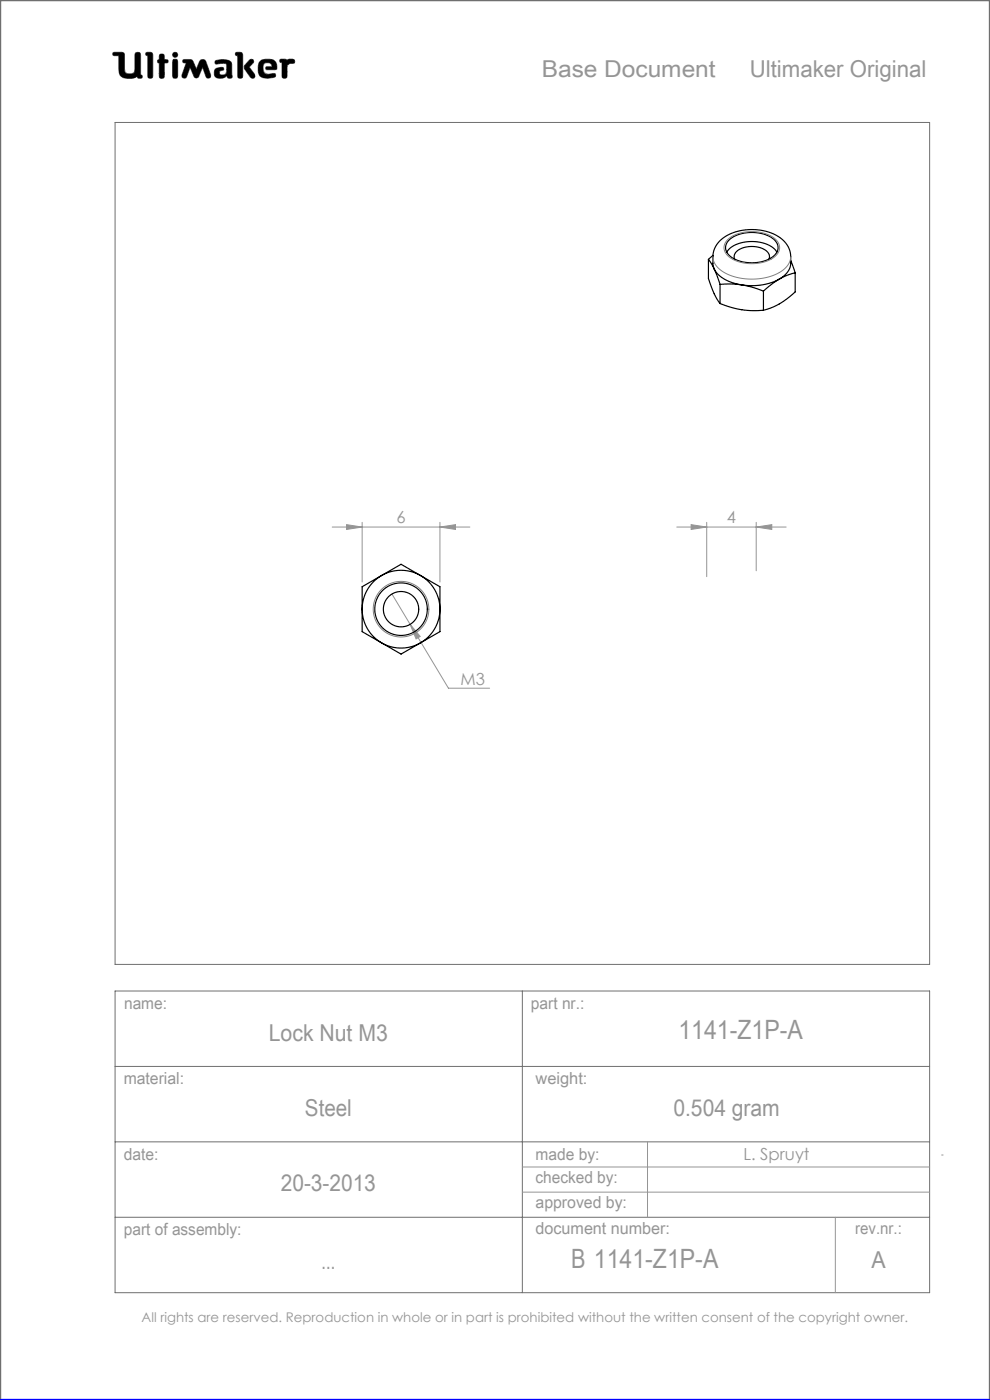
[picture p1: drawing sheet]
<svg xmlns="http://www.w3.org/2000/svg" width="210mm" height="297mm" viewBox="0 0 210 297" stroke-linecap="round" stroke-linejoin="round" font-family="sans-serif">
<g fill="none" stroke="#6f6f6f" stroke-width=".21">
<path d="M24 11.1h1.8l.5 .2 .2 4a1.62 1.62 0 0 0 2 0l.2-4a.65 .65 0 0 1 .7-.2 .65 .65 0 0 1 .4 .6v4.2l.3 .1-.1 .6a.65 .65 0 0 1-.9-.3 4 4 0 0 1-3 .2l-.6-.5-.2-.6-.1-3.6h-1.2l-.1-.3zM29.1 16.2v.1M31 11.1l1.2 .1 .2 .4v4.8a.59 .59 0 0 1-.7 .2 .59 .59 0 0 1-.4-.5v-4.3l-.4-.1zM33.8 13.4h.1M33.8 12.6h.1M33.8 12.6l-.3 .1-.1 .3 .1 .3 .3 .1M33.8 12.6v-1a.59 .59 0 0 1 .7-.1 .59 .59 0 0 1 .4 .5v.6l.6 .1a.4 .4 0 0 1 0 .6l-.6 .1-.1 3.1a.59 .59 0 0 1-.6 .1 .59 .59 0 0 1-.4-.5v-2.7M36.8 12.6h.7l.2 .5v3l-.2 .4-.3 .1-.4-.1-.2-.4v-3zM38.9 12.7l1.3-.1 .6 .2 .8 1.9 .9-2 .6-.1 .4 .1 1.2 3.2v.5l-.4 .2-.4-.1-.9-2.2-.9 2-.5 .3-.3-.2-1-2.1-.7 1.9-.3 .4-.5-.1-.2-.1v-.5l.9-2.6-.7-.1zM42.1 16.2h.1M45.7 12.9a3.6 3.6 0 0 1 3.3 .3l.2 .5v2.1a.53 .53 0 0 1-.2 .8l-.7-.1-.2-.4a1.97 1.97 0 0 1-2.5 .2 1.34 1.34 0 0 1 .4-1.8l1.3-.2 .1 .6a.74 .74 0 0 0-.9 .7 .95 .95 0 0 0 1.4 .1l.2-.6-.1-1.5a2.7 2.7 0 0 0-2 0l-.4-.2zM50.1 11.1l1.2 .1 .2 .4-.1 4.8a.59 .59 0 0 1-.6 .2 .59 .59 0 0 1-.4-.5v-4.3l-.4-.1z"/>
<path d="M52.9 12.8l.4-.2 .4 .1 .1 .4-.9 1.1 1.1 1.5 .1 .6-.2 .3h-.4a5.9 5.9 0 0 1-1.7-2.3l.2-.5zM56.6 14.8h.1M56.6 14.8l-.3-.3 .2-.3 1.2-.1-.2-.5a1.04 1.04 0 0 0-1.7 .5l.2 1.3 .8 .4M56.6 14.8h1.7l.4-.2a1.66 1.66 0 0 0-1.5-2l-1.7 .1a2.65 2.65 0 0 0-.3 3.5 3.5 3.5 0 0 0 3.2 .1l.1-.3-.2-.4-1.5 .2M56.8 15.8h.1M59.5 12.6h1.1l.3 .2a1.21 1.21 0 0 1 1.5-.1l.1 .6-1 .2-.6 .4-.1 2.5a.59 .59 0 0 1-.6 .2 .59 .59 0 0 1-.4-.5v-2.8l-.4-.2zM24.4 26h172.8v178.6h-172.8zM24.4 210.2h172.8v64h-172.8zM110.8 210.2v64M24.4 226.2h172.8M24.4 242.2h172.8M24.4 258.2h172.8"/>
<circle cx="37.2" cy="11.6" r=".56"/>
</g>
<path d="M0 297v-297h210v297" fill="none" stroke="#6f6f6f" stroke-width=".5"/>
<g fill="none" stroke="#959595" stroke-width=".21">
<path d="M70.5 111.8h29.2M73.5 111.3l3.3 .5-3.3 .5zM76.8 110.8v12.7M93.3 111.8l3.3-.5v1zM93.3 110.8v12.7M143.6 111.8h23.2M146.6 111.3l3.3 .5-3.3 .5zM149.9 110.8v11.5M160.4 111.8l3.3-.5v1zM160.4 110.8v10.3M83.1 126l3.9 6.5M87 132.5l2.1 2.5-.8 .5z"/>
<path d="M87 132.5l8.1 13.5h8.8M110.8 247.6h86.4M110.8 252.9h86.4M137.4 242.2v16M177.2 258.2v16M199.7 245h.4"/>
</g>
<path d="M0 297h210" fill="none" stroke="#00f" stroke-width=".5"/>
<path d="M45.7 12.9l-.1 .4 .2 .3 1.7-.2 .6 .2-.1 1.8-.2 .4-.5 .1a.54 .54 0 0 1-.8-.5 .54 .54 0 0 1 .8-.5l.2-.1-.1-.4-.4-.1a1.31 1.31 0 0 0-1.5 .9 1.14 1.14 0 0 0 .3 1.2 1.14 1.14 0 0 0 1.2 .2l.8-.3a.23 .23 0 0 1 .3-.2 .23 .23 0 0 1 .2 .4 .58 .58 0 0 0 .8 .1 .58 .58 0 0 0 .1-.9v-2a1.32 1.32 0 0 0-1.7-1.1zM50 11.2v.5l.4 .1v4.5l.2 .3h.6l.3-.4v-4.7l-.4-.4zM53 12.7l-1.1 1.2-.1 .5 1.4 2.1 .6 .1 .3-.3v-.4l-1.2-1.7 .9-.9v-.4l-.3-.3zM55.1 13a2.66 2.66 0 0 0 .3 3.4l1.4 .2 1.3-.2 .4-.3-.2-.5-1.5 .2-.6-.2-.3-.4-.1-.9a.98 .98 0 0 1 .7-1 .98 .98 0 0 1 1.1 .5l.1 .3-1.2 .1-.1 .4 .2 .2h1.6a.49 .49 0 0 0 .5-.2 .49 .49 0 0 0 0-.6 1.57 1.57 0 0 0-2-1.4h-.9zM59.4 12.6v.5l.4 .2v3l.3 .3h.5l.3-.4v-2.3l.6-.4 .9-.1 .1-.6-.4-.3-.9 .1-.3 .2-.3-.2zM36.7 12.6l-.1 3.7 .2 .3h.6l.3-.4v-3.3l-.3-.3zM36.6 11.6a.56 .56 0 0 0 1.1 0 .56 .56 0 0 0-1.1 0zM33.9 11.6l-.1 1-.3 .2-.1 .3 .4 .3v3l.2 .2h.5l.3-.1 .1-.3v-2.8l.7-.1 .1-.4-.2-.2-.6-.1-.2-1.1zM31 11.2l-.1 .5 .4 .1 .1 4.5 .2 .3h.5l.3-.4v-4.7l-.4-.4zM38.8 12.7v.6h.7l-.9 2.7 .2 .5 .4 .1 .3-.2 .8-2.1 .9 2 .2 .2h.4l.3-.2 .9-2 .8 2.1 .5 .2 .4-.3v-.4l-1-2.8-.3-.4-.5-.1-.4 .2-.9 1.9-.9-2-.5-.1zM24 11.2l-.1 .3 .2 .3h1.1v2.7a1.73 1.73 0 0 0 2.1 2.1 2.42 2.42 0 0 0 1.8-.4l.3 .4h.6l.2-.3-.1-.3-.3-.1v-4.3l-.1-.3-.2-.2h-.6l-.3 .4v3.4a.89 .89 0 0 1-1.3 .8 .81 .81 0 0 1-.9-1.1l-.1-3.3-.5-.2z" fill-rule="evenodd" fill="#000"/>
<path d="M73.5 111.3l3.3 .5-3.3 .5zM93.3 111.8l3.3-.5v1zM87 132.5l1.3 3 .8-.5zM146.6 111.3l3.3 .5-3.3 .5zM160.4 111.8l3.3-.5v1z" fill="#959595"/>
<g fill="none" stroke="#000" stroke-width=".25">
<path d="M150.3 55v4.1l1.2 3.2 1.2 2.1M150.3 55l1.2 2.1M151.2 54.2l-.9 .8M151.5 57.1l-.3-.9v-1.7a5.8 5.8 0 0 1 4.8-5.3 10.6 10.6 0 0 1 10.5 2.2l.7 .9 .4 1.1 .1 2.4a4.1 4.1 0 0 1-2.4 3.4M151.5 57.1a7.5 7.5 0 0 0 5.8 3.3M151.5 57.1l1.2 3.2M154.2 53.5a6.7 6.7 0 0 1 6.7-2.2 5.2 5.2 0 0 1 3.9 2.2M154.6 51a8 8 0 0 1 9.8 0 2.31 2.31 0 0 1-1 3.8 8.2 8.2 0 0 1-8.8-.7 2.08 2.08 0 0 1 0-3.1zM155.8 55a1.84 1.84 0 0 1 1.5-2.3 5.1 5.1 0 0 1 5.7 1l.2 .6-.1 .7M165.3 59.2a12.8 12.8 0 0 1-8 1.2M165.3 59.2l-1.9 1.3-1.5 1.3M167.7 55.2l1 2.7"/>
<path d="M168.7 57.9l-1.9 .6-1.5 .7M168.7 57.9v4a14.7 14.7 0 0 1-6.8 3.9M152.7 64.4l2.2 .7 2.1 .6a18.3 18.3 0 0 0 4.9 .1M152.7 60.3l2.2-.1 2.4 .2M152.7 60.3v4.1M157.3 60.4l2.4 .6 2.2 .8M161.9 61.8v4M76.8 124.5l8.3-4.8 5.3 3.1 2.9 1.7v9.5l-8.2 4.8-7.3-4.3-1-.5z"/>
<circle cx="85.1" cy="129.2" r="5.6"/>
<circle cx="85.1" cy="129.2" r="8.3"/>
<circle cx="85.1" cy="129.2" r="3.8"/>
</g>
<g fill="none" stroke="#808080" stroke-width=".21">
<path d="M151.2 54.5a4.7 4.7 0 0 0 3.7 3.9 12.5 12.5 0 0 0 11.4-1.3l1-1.2 .4-1.4M154.4 50.8a8.5 8.5 0 0 1 10.2 .1 2.39 2.39 0 0 1-.7 3.9 8.6 8.6 0 0 1-9.6-.7 2.22 2.22 0 0 1 .1-3.3z"/>
<circle cx="85.1" cy="129.2" r="5.9"/>
</g>
<g font-size="5.6" fill="#959595">
<text x="143.9" y="220.3">1141-Z1P-A</text>
<text x="121.1" y="269.1">B 1141-Z1P-A</text>
</g>
<g font-size="4.9" fill="#959595">
<text x="114.9" y="16.3">Base Document</text>
<text x="159" y="16.3">Ultimaker Original</text>
<text x="57" y="220.9">Lock Nut M3</text>
<text x="64.7" y="236.7">Steel</text>
<text x="142.8" y="236.7">0.504 gram</text>
<text x="59.6" y="252.7">20-3-2013</text>
<text x="68.2" y="269.3">...</text>
<text x="184.9" y="269.1">A</text>
</g>
<g font-size="3.5" fill="#959595">
<text x="84.1" y="111">6</text>
<text x="154.2" y="111">4</text>
<text x="97.7" y="145.2">M3</text>
<text x="26.3" y="214.1">name:</text>
<text x="112.6" y="214">part nr.:</text>
<text x="26.2" y="229.9">material:</text>
<text x="113.6" y="229.9">weight:</text>
<text x="26.3" y="246">date:</text>
<text x="113.6" y="246">made by:</text>
<text x="113.6" y="251.1">checked by:</text>
<text x="157.7" y="246.2">L. Spruyt</text>
<text x="113.6" y="256.3">approved by:</text>
<text x="26.3" y="262">part of assembly:</text>
<text x="113.6" y="261.8">document number:</text>
<text x="181.4" y="261.9">rev.nr.:</text>
</g>
<text font-size="2.8" fill="#959595" x="30" y="280.4">All rights are reserved. Reproduction in whole or in part is prohibited without the written consent of the copyright owner.</text>
</svg>
